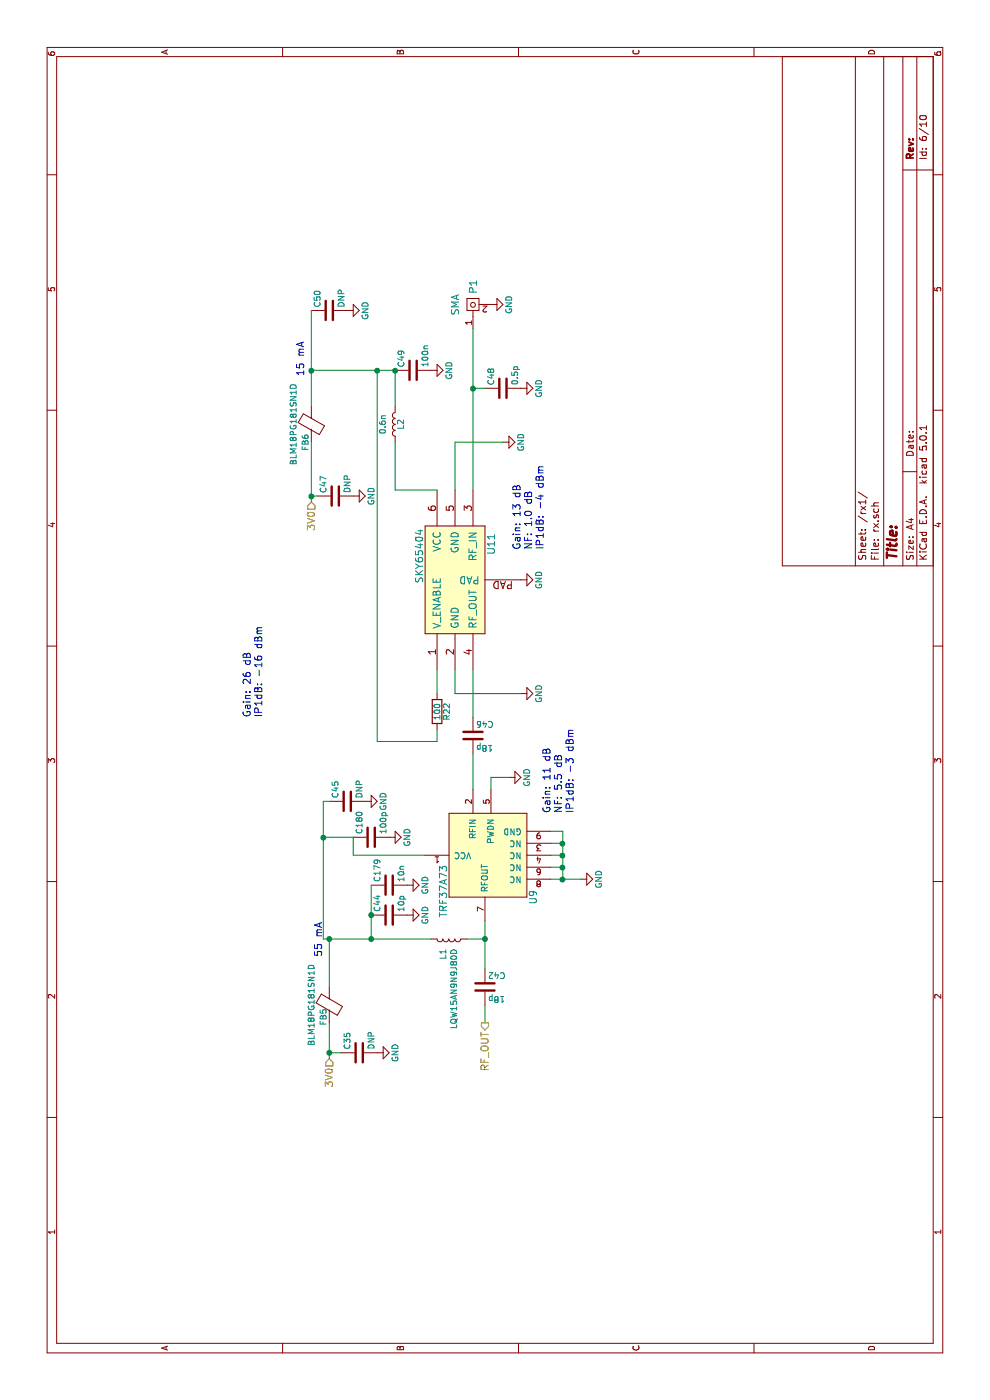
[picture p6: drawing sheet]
EESchema Schematic File Version 4
LIBS:fmcw-cache
EELAYER 26 0
EELAYER END
$Descr A4 11693 8268
encoding utf-8
Sheet 7 10
Title ""
Date ""
Rev ""
Comp ""
Comment1 ""
Comment2 ""
Comment3 ""
Comment4 ""
$EndDescr
$Comp
L fmcw-rescue:SKY65404-fmcw3-rescue U11
U 1 1
P 6800 3800
AR Path="/59396B97/593BC199" Ref="U11"  Part="1" 
AR Path="/593D90BA/593BC199" Ref="U16"  Part="1" 
F 0 "U16" H 7150 3500 60  0000 C CNN
F 1 "SKY65404" H 7050 4100 60  0000 C CNN
F 2 "fmcw:XFDFN-6" H 6750 3800 60  0001 C CNN
F 3 "http://www.skyworksinc.com/uploads/documents/SKY65404_31_201512J.pdf" H 6750 3800 60  0001 C CNN
	1    6800 3800
	1    0    0    -1  
$EndComp
$Comp
L power:GND #PWR0124
U 1 1
P 6850 4350
AR Path="/59396B97/593BC25F" Ref="#PWR0124"  Part="1" 
AR Path="/593D90BA/593BC25F" Ref="#PWR0139"  Part="1" 
F 0 "#PWR0139" H 6850 4100 50  0001 C CNN
F 1 "GND" H 6850 4200 50  0000 C CNN
F 2 "" H 6850 4350 60  0000 C CNN
F 3 "" H 6850 4350 60  0000 C CNN
	1    6850 4350
	1    0    0    -1  
$EndComp
$Comp
L power:GND #PWR0125
U 1 1
P 8000 4200
AR Path="/59396B97/593BC2B3" Ref="#PWR0125"  Part="1" 
AR Path="/593D90BA/593BC2B3" Ref="#PWR0140"  Part="1" 
F 0 "#PWR0140" H 8000 3950 50  0001 C CNN
F 1 "GND" H 8000 4050 50  0000 C CNN
F 2 "" H 8000 4200 60  0000 C CNN
F 3 "" H 8000 4200 60  0000 C CNN
	1    8000 4200
	1    0    0    -1  
$EndComp
Wire Wire Line
	7600 3800 8000 3800
Wire Wire Line
	8000 3800 8000 4200
$Comp
L power:GND #PWR0126
U 1 1
P 5900 4350
AR Path="/59396B97/593BC302" Ref="#PWR0126"  Part="1" 
AR Path="/593D90BA/593BC302" Ref="#PWR0141"  Part="1" 
F 0 "#PWR0141" H 5900 4100 50  0001 C CNN
F 1 "GND" H 5900 4200 50  0000 C CNN
F 2 "" H 5900 4350 60  0000 C CNN
F 3 "" H 5900 4350 60  0000 C CNN
	1    5900 4350
	1    0    0    -1  
$EndComp
Wire Wire Line
	6100 3800 5900 3800
Wire Wire Line
	5900 3800 5900 4350
$Comp
L Device:R R22
U 1 1
P 5750 3650
AR Path="/59396B97/593BC396" Ref="R22"  Part="1" 
AR Path="/593D90BA/593BC396" Ref="R23"  Part="1" 
F 0 "R23" V 5830 3650 50  0000 C CNN
F 1 "100" V 5750 3650 50  0000 C CNN
F 2 "fmcw:R_0402b" V 5680 3650 30  0001 C CNN
F 3 "" H 5750 3650 30  0000 C CNN
	1    5750 3650
	0    1    1    0   
$EndComp
Wire Wire Line
	5900 3650 6100 3650
Wire Wire Line
	5600 3650 5500 3650
Wire Wire Line
	7600 3650 7600 3300
$Comp
L Device:L L2
U 1 1
P 8150 3300
AR Path="/59396B97/593BC695" Ref="L2"  Part="1" 
AR Path="/593D90BA/593BC695" Ref="L4"  Part="1" 
F 0 "L4" V 8100 3300 50  0000 C CNN
F 1 "0.6n" V 8250 3300 50  0000 C CNN
F 2 "fmcw:C_0402b" H 8150 3300 60  0001 C CNN
F 3 "" H 8150 3300 60  0000 C CNN
	1    8150 3300
	0    -1   -1   0   
$EndComp
$Comp
L Device:C C49
U 1 1
P 8600 3450
AR Path="/59396B97/593BC767" Ref="C49"  Part="1" 
AR Path="/593D90BA/593BC767" Ref="C58"  Part="1" 
F 0 "C58" H 8625 3550 50  0000 L CNN
F 1 "100n" H 8625 3350 50  0000 L CNN
F 2 "Capacitor_SMD:C_0402_1005Metric" H 8638 3300 30  0001 C CNN
F 3 "" H 8600 3450 60  0000 C CNN
	1    8600 3450
	1    0    0    -1  
$EndComp
$Comp
L power:GND #PWR0127
U 1 1
P 8600 3600
AR Path="/59396B97/593BC7DB" Ref="#PWR0127"  Part="1" 
AR Path="/593D90BA/593BC7DB" Ref="#PWR0142"  Part="1" 
F 0 "#PWR0142" H 8600 3350 50  0001 C CNN
F 1 "GND" H 8600 3450 50  0000 C CNN
F 2 "" H 8600 3600 60  0000 C CNN
F 3 "" H 8600 3600 60  0000 C CNN
	1    8600 3600
	1    0    0    -1  
$EndComp
Wire Wire Line
	7600 3950 8450 3950
$Comp
L fmcw-rescue:SMA-fmcw3-rescue P1
U 1 1
P 9150 3950
AR Path="/59396B97/593BCCCA" Ref="P1"  Part="1" 
AR Path="/593D90BA/593BCCCA" Ref="P2"  Part="1" 
F 0 "P2" H 9300 3950 60  0000 C CNN
F 1 "SMA" H 9150 4100 60  0000 C CNN
F 2 "fmcw:CONSMA003.062" H 9150 3950 60  0001 C CNN
F 3 "" H 9150 3950 60  0000 C CNN
	1    9150 3950
	1    0    0    -1  
$EndComp
$Comp
L power:GND #PWR0128
U 1 1
P 9150 4100
AR Path="/59396B97/593BCD59" Ref="#PWR0128"  Part="1" 
AR Path="/593D90BA/593BCD59" Ref="#PWR0143"  Part="1" 
F 0 "#PWR0143" H 9150 3850 50  0001 C CNN
F 1 "GND" H 9150 3950 50  0000 C CNN
F 2 "" H 9150 4100 60  0000 C CNN
F 3 "" H 9150 4100 60  0000 C CNN
	1    9150 4100
	1    0    0    -1  
$EndComp
$Comp
L Device:C C48
U 1 1
P 8450 4200
AR Path="/59396B97/593BCEBC" Ref="C48"  Part="1" 
AR Path="/593D90BA/593BCEBC" Ref="C57"  Part="1" 
F 0 "C57" H 8475 4300 50  0000 L CNN
F 1 "0.5p" H 8475 4100 50  0000 L CNN
F 2 "Capacitor_SMD:C_0402_1005Metric" H 8488 4050 30  0001 C CNN
F 3 "" H 8450 4200 60  0000 C CNN
	1    8450 4200
	1    0    0    -1  
$EndComp
Wire Wire Line
	8450 4050 8450 3950
Connection ~ 8450 3950
$Comp
L power:GND #PWR0129
U 1 1
P 8450 4350
AR Path="/59396B97/593BCF37" Ref="#PWR0129"  Part="1" 
AR Path="/593D90BA/593BCF37" Ref="#PWR0144"  Part="1" 
F 0 "#PWR0144" H 8450 4100 50  0001 C CNN
F 1 "GND" H 8450 4200 50  0000 C CNN
F 2 "" H 8450 4350 60  0000 C CNN
F 3 "" H 8450 4350 60  0000 C CNN
	1    8450 4350
	1    0    0    -1  
$EndComp
Wire Wire Line
	6100 3950 5700 3950
$Comp
L Device:C C46
U 1 1
P 5550 3950
AR Path="/59396B97/593BD4EF" Ref="C46"  Part="1" 
AR Path="/593D90BA/593BD4EF" Ref="C55"  Part="1" 
F 0 "C55" H 5575 4050 50  0000 L CNN
F 1 "18p" H 5575 3850 50  0000 L CNN
F 2 "Capacitor_SMD:C_0402_1005Metric" H 5588 3800 30  0001 C CNN
F 3 "" H 5550 3950 60  0000 C CNN
	1    5550 3950
	0    1    1    0   
$EndComp
Wire Wire Line
	5400 3950 5100 3950
$Comp
L power:GND #PWR0130
U 1 1
P 4350 4850
AR Path="/59396B97/593BD727" Ref="#PWR0130"  Part="1" 
AR Path="/593D90BA/593BD727" Ref="#PWR0145"  Part="1" 
F 0 "#PWR0145" H 4350 4600 50  0001 C CNN
F 1 "GND" H 4350 4700 50  0000 C CNN
F 2 "" H 4350 4850 60  0000 C CNN
F 3 "" H 4350 4850 60  0000 C CNN
	1    4350 4850
	1    0    0    -1  
$EndComp
Wire Wire Line
	4350 4600 4350 4700
$Comp
L Device:L L1
U 1 1
P 3850 3750
AR Path="/59396B97/593BD8E8" Ref="L1"  Part="1" 
AR Path="/593D90BA/593BD8E8" Ref="L3"  Part="1" 
F 0 "L3" H 3928 3704 50  0000 L CNN
F 1 "LQW15AN9N9J80D" H 3928 3795 50  0000 L CNN
F 2 "fmcw:C_0402b" H 3850 3750 60  0001 C CNN
F 3 "https://www.mouser.com/datasheet/2/281/JELF243A-0100-1380931.pdf" H 3850 3750 60  0001 C CNN
	1    3850 3750
	-1   0    0    1   
$EndComp
$Comp
L Device:C C44
U 1 1
P 4050 3250
AR Path="/59396B97/593BDA25" Ref="C44"  Part="1" 
AR Path="/593D90BA/593BDA25" Ref="C53"  Part="1" 
F 0 "C53" H 4075 3350 50  0000 L CNN
F 1 "10p" H 4075 3150 50  0000 L CNN
F 2 "Capacitor_SMD:C_0402_1005Metric" H 4088 3100 30  0001 C CNN
F 3 "" H 4050 3250 60  0000 C CNN
	1    4050 3250
	1    0    0    -1  
$EndComp
Wire Wire Line
	3850 3100 4050 3100
Wire Wire Line
	3850 2700 3850 2750
$Comp
L power:GND #PWR0131
U 1 1
P 4050 3400
AR Path="/59396B97/593BDABD" Ref="#PWR0131"  Part="1" 
AR Path="/593D90BA/593BDABD" Ref="#PWR0146"  Part="1" 
F 0 "#PWR0146" H 4050 3150 50  0001 C CNN
F 1 "GND" H 4050 3250 50  0000 C CNN
F 2 "" H 4050 3400 60  0000 C CNN
F 3 "" H 4050 3400 60  0000 C CNN
	1    4050 3400
	1    0    0    -1  
$EndComp
Connection ~ 3850 3100
$Comp
L Device:C C42
U 1 1
P 3450 4050
AR Path="/59396B97/593BDF98" Ref="C42"  Part="1" 
AR Path="/593D90BA/593BDF98" Ref="C52"  Part="1" 
F 0 "C52" H 3475 4150 50  0000 L CNN
F 1 "18p" H 3475 3950 50  0000 L CNN
F 2 "Capacitor_SMD:C_0402_1005Metric" H 3488 3900 30  0001 C CNN
F 3 "" H 3450 4050 60  0000 C CNN
	1    3450 4050
	0    1    1    0   
$EndComp
Wire Wire Line
	3300 4050 3150 4050
Wire Wire Line
	8600 2600 8600 3150
Text HLabel 2850 2750 0    60   Input ~ 0
3V0
Text HLabel 7500 2600 0    60   Input ~ 0
3V0
Text HLabel 3150 4050 0    60   Output ~ 0
RF_OUT
Text Notes 3700 2700 0    60   ~ 0
55 mA
Text Notes 8550 2550 0    60   ~ 0
15 mA
$Comp
L Device:Ferrite_Bead FB7
U 1 1
P 3300 2750
AR Path="/593D90BA/59751767" Ref="FB7"  Part="1" 
AR Path="/59396B97/59751767" Ref="FB5"  Part="1" 
F 0 "FB7" V 3250 2650 50  0000 C CNN
F 1 "BLM18PG181SN1D" V 3150 2750 50  0000 C CNN
F 2 "fmcw:C_0603b" H 3300 2750 60  0001 C CNN
F 3 "" H 3300 2750 60  0000 C CNN
	1    3300 2750
	0    1    1    0   
$EndComp
Wire Wire Line
	2850 2750 2900 2750
$Comp
L Device:C C54
U 1 1
P 5000 2900
AR Path="/593D90BA/59751D28" Ref="C54"  Part="1" 
AR Path="/59396B97/59751D28" Ref="C45"  Part="1" 
F 0 "C54" H 5025 3000 50  0000 L CNN
F 1 "DNP" H 5025 2800 50  0000 L CNN
F 2 "Capacitor_SMD:C_0603_1608Metric" H 5038 2750 30  0001 C CNN
F 3 "" H 5000 2900 60  0000 C CNN
	1    5000 2900
	1    0    0    -1  
$EndComp
$Comp
L power:GND #PWR0147
U 1 1
P 5000 3050
AR Path="/593D90BA/59751D9B" Ref="#PWR0147"  Part="1" 
AR Path="/59396B97/59751D9B" Ref="#PWR0132"  Part="1" 
F 0 "#PWR0147" H 5000 2800 50  0001 C CNN
F 1 "GND" H 5000 2900 50  0000 C CNN
F 2 "" H 5000 3050 60  0000 C CNN
F 3 "" H 5000 3050 60  0000 C CNN
	1    5000 3050
	1    0    0    -1  
$EndComp
Connection ~ 3850 2750
$Comp
L Device:C C35
U 1 1
P 2900 3000
AR Path="/59396B97/59752286" Ref="C35"  Part="1" 
AR Path="/593D90BA/59752286" Ref="C51"  Part="1" 
F 0 "C51" H 2925 3100 50  0000 L CNN
F 1 "DNP" H 2925 2900 50  0000 L CNN
F 2 "Capacitor_SMD:C_0603_1608Metric" H 2938 2850 30  0001 C CNN
F 3 "" H 2900 3000 60  0000 C CNN
	1    2900 3000
	1    0    0    -1  
$EndComp
$Comp
L power:GND #PWR0148
U 1 1
P 2900 3150
AR Path="/593D90BA/59752325" Ref="#PWR0148"  Part="1" 
AR Path="/59396B97/59752325" Ref="#PWR0133"  Part="1" 
F 0 "#PWR0148" H 2900 2900 50  0001 C CNN
F 1 "GND" H 2900 3000 50  0000 C CNN
F 2 "" H 2900 3150 60  0000 C CNN
F 3 "" H 2900 3150 60  0000 C CNN
	1    2900 3150
	1    0    0    -1  
$EndComp
Wire Wire Line
	2900 2850 2900 2750
Connection ~ 2900 2750
$Comp
L Device:Ferrite_Bead FB8
U 1 1
P 8150 2600
AR Path="/593D90BA/597527FA" Ref="FB8"  Part="1" 
AR Path="/59396B97/597527FA" Ref="FB6"  Part="1" 
F 0 "FB8" V 8100 2450 50  0000 C CNN
F 1 "BLM18PG181SN1D" V 8000 2600 50  0000 C CNN
F 2 "fmcw:C_0603b" H 8150 2600 60  0001 C CNN
F 3 "" H 8150 2600 60  0000 C CNN
	1    8150 2600
	0    1    1    0   
$EndComp
Wire Wire Line
	7500 2600 7550 2600
$Comp
L Device:C C50
U 1 1
P 9100 2750
AR Path="/59396B97/59752C43" Ref="C50"  Part="1" 
AR Path="/593D90BA/59752C43" Ref="C59"  Part="1" 
F 0 "C59" H 9125 2850 50  0000 L CNN
F 1 "DNP" H 9125 2650 50  0000 L CNN
F 2 "Capacitor_SMD:C_0603_1608Metric" H 9138 2600 30  0001 C CNN
F 3 "" H 9100 2750 60  0000 C CNN
	1    9100 2750
	1    0    0    -1  
$EndComp
$Comp
L power:GND #PWR0134
U 1 1
P 9100 2900
AR Path="/59396B97/59752C49" Ref="#PWR0134"  Part="1" 
AR Path="/593D90BA/59752C49" Ref="#PWR0149"  Part="1" 
F 0 "#PWR0149" H 9100 2650 50  0001 C CNN
F 1 "GND" H 9100 2750 50  0000 C CNN
F 2 "" H 9100 2900 60  0000 C CNN
F 3 "" H 9100 2900 60  0000 C CNN
	1    9100 2900
	1    0    0    -1  
$EndComp
$Comp
L Device:C C47
U 1 1
P 7550 2800
AR Path="/59396B97/59752CDE" Ref="C47"  Part="1" 
AR Path="/593D90BA/59752CDE" Ref="C56"  Part="1" 
F 0 "C56" H 7575 2900 50  0000 L CNN
F 1 "DNP" H 7575 2700 50  0000 L CNN
F 2 "Capacitor_SMD:C_0603_1608Metric" H 7588 2650 30  0001 C CNN
F 3 "" H 7550 2800 60  0000 C CNN
	1    7550 2800
	1    0    0    -1  
$EndComp
$Comp
L power:GND #PWR0135
U 1 1
P 7550 2950
AR Path="/59396B97/59752CE4" Ref="#PWR0135"  Part="1" 
AR Path="/593D90BA/59752CE4" Ref="#PWR0150"  Part="1" 
F 0 "#PWR0150" H 7550 2700 50  0001 C CNN
F 1 "GND" H 7550 2800 50  0000 C CNN
F 2 "" H 7550 2950 60  0000 C CNN
F 3 "" H 7550 2950 60  0000 C CNN
	1    7550 2950
	1    0    0    -1  
$EndComp
Wire Wire Line
	7550 2650 7550 2600
Connection ~ 7550 2600
Connection ~ 8600 2600
Wire Wire Line
	5500 3650 5500 3150
Wire Wire Line
	5500 3150 8600 3150
Connection ~ 8600 3150
Text Notes 7100 4550 0    60   ~ 0
Gain: 13 dB\nNF: 1.0 dB\nIP1dB: -4 dBm
Text Notes 4900 4800 0    60   ~ 0
Gain: 11 dB\nNF: 5.5 dB\nIP1dB: -3 dBm
$Comp
L fmcw-rescue:TRF37A75-fmcw3-rescue U9
U 1 1
P 4550 4100
AR Path="/59396B97/597605DF" Ref="U9"  Part="1" 
AR Path="/593D90BA/597605DF" Ref="U13"  Part="1" 
AR Path="/597605DF" Ref="U13"  Part="1" 
F 0 "U13" H 4900 3750 60  0000 C CNN
F 1 "TRF37A73" H 4850 4500 60  0000 C CNN
F 2 "fmcw:DFN-8-1EP_2x2mm_Pitch0.5mm" H 4350 4050 60  0001 C CNN
F 3 "" H 4350 4050 60  0000 C CNN
	1    4550 4100
	-1   0    0    -1  
$EndComp
Wire Wire Line
	5100 4100 5200 4100
Wire Wire Line
	4750 4700 4750 4600
Wire Wire Line
	4350 4700 4450 4700
Wire Wire Line
	4650 4700 4650 4600
Wire Wire Line
	4550 4600 4550 4700
Connection ~ 4650 4700
Wire Wire Line
	4450 4600 4450 4700
Connection ~ 4550 4700
Connection ~ 4450 4700
Connection ~ 4350 4700
$Comp
L Device:C C180
U 1 1
P 4700 3100
AR Path="/59396B97/59761DBE" Ref="C180"  Part="1" 
AR Path="/593D90BA/59761DBE" Ref="C213"  Part="1" 
F 0 "C213" H 4725 3200 50  0000 L CNN
F 1 "100p" H 4725 3000 50  0000 L CNN
F 2 "Capacitor_SMD:C_0402_1005Metric" H 4738 2950 30  0001 C CNN
F 3 "" H 4700 3100 60  0000 C CNN
	1    4700 3100
	1    0    0    -1  
$EndComp
$Comp
L power:GND #PWR0136
U 1 1
P 4700 3250
AR Path="/59396B97/59761E7D" Ref="#PWR0136"  Part="1" 
AR Path="/593D90BA/59761E7D" Ref="#PWR0151"  Part="1" 
F 0 "#PWR0151" H 4700 3000 50  0001 C CNN
F 1 "GND" H 4700 3100 50  0000 C CNN
F 2 "" H 4700 3250 60  0000 C CNN
F 3 "" H 4700 3250 60  0000 C CNN
	1    4700 3250
	1    0    0    -1  
$EndComp
Wire Wire Line
	4550 3550 4550 2950
Wire Wire Line
	4550 2950 4700 2950
Wire Wire Line
	4700 2950 4700 2700
Connection ~ 4700 2700
Wire Wire Line
	5000 2750 5000 2700
$Comp
L Device:C C179
U 1 1
P 4300 3250
AR Path="/59396B97/59762FC5" Ref="C179"  Part="1" 
AR Path="/593D90BA/59762FC5" Ref="C206"  Part="1" 
F 0 "C206" H 4325 3350 50  0000 L CNN
F 1 "10n" H 4325 3150 50  0000 L CNN
F 2 "Capacitor_SMD:C_0402_1005Metric" H 4338 3100 30  0001 C CNN
F 3 "" H 4300 3250 60  0000 C CNN
	1    4300 3250
	1    0    0    -1  
$EndComp
Connection ~ 4050 3100
$Comp
L power:GND #PWR0137
U 1 1
P 4300 3400
AR Path="/59396B97/5976305E" Ref="#PWR0137"  Part="1" 
AR Path="/593D90BA/5976305E" Ref="#PWR0152"  Part="1" 
F 0 "#PWR0152" H 4300 3150 50  0001 C CNN
F 1 "GND" H 4300 3250 50  0000 C CNN
F 2 "" H 4300 3400 60  0000 C CNN
F 3 "" H 4300 3400 60  0000 C CNN
	1    4300 3400
	1    0    0    -1  
$EndComp
Wire Wire Line
	5200 4100 5200 4250
$Comp
L power:GND #PWR0153
U 1 1
P 5200 4250
AR Path="/593D90BA/59765731" Ref="#PWR0153"  Part="1" 
AR Path="/59396B97/59765731" Ref="#PWR0138"  Part="1" 
F 0 "#PWR0153" H 5200 4000 50  0001 C CNN
F 1 "GND" H 5200 4100 50  0000 C CNN
F 2 "" H 5200 4250 60  0000 C CNN
F 3 "" H 5200 4250 60  0000 C CNN
	1    5200 4250
	1    0    0    -1  
$EndComp
Wire Wire Line
	5000 2700 4700 2700
Text Notes 5700 2200 0    60   ~ 0
Gain: 26 dB\nIP1dB: -16 dBm
Wire Wire Line
	8450 3950 8950 3950
Wire Wire Line
	3850 2750 3850 3100
Wire Wire Line
	8600 2600 9100 2600
Wire Wire Line
	8600 3150 8600 3300
Wire Wire Line
	4650 4700 4750 4700
Wire Wire Line
	4550 4700 4650 4700
Wire Wire Line
	4450 4700 4550 4700
Wire Wire Line
	4350 4700 4350 4850
Wire Wire Line
	4700 2700 3850 2700
Wire Wire Line
	4050 3100 4300 3100
Wire Wire Line
	2900 2750 3150 2750
Wire Wire Line
	3450 2750 3850 2750
Wire Wire Line
	7550 2600 8000 2600
Wire Wire Line
	8300 2600 8600 2600
Connection ~ 8600 3300
Wire Wire Line
	3600 4050 3850 4050
Wire Wire Line
	3850 3100 3850 3600
Wire Wire Line
	3850 3900 3850 4050
Connection ~ 3850 4050
Wire Wire Line
	3850 4050 4000 4050
Wire Wire Line
	7600 3300 8000 3300
Wire Wire Line
	8300 3300 8600 3300
$EndSCHEMATC
